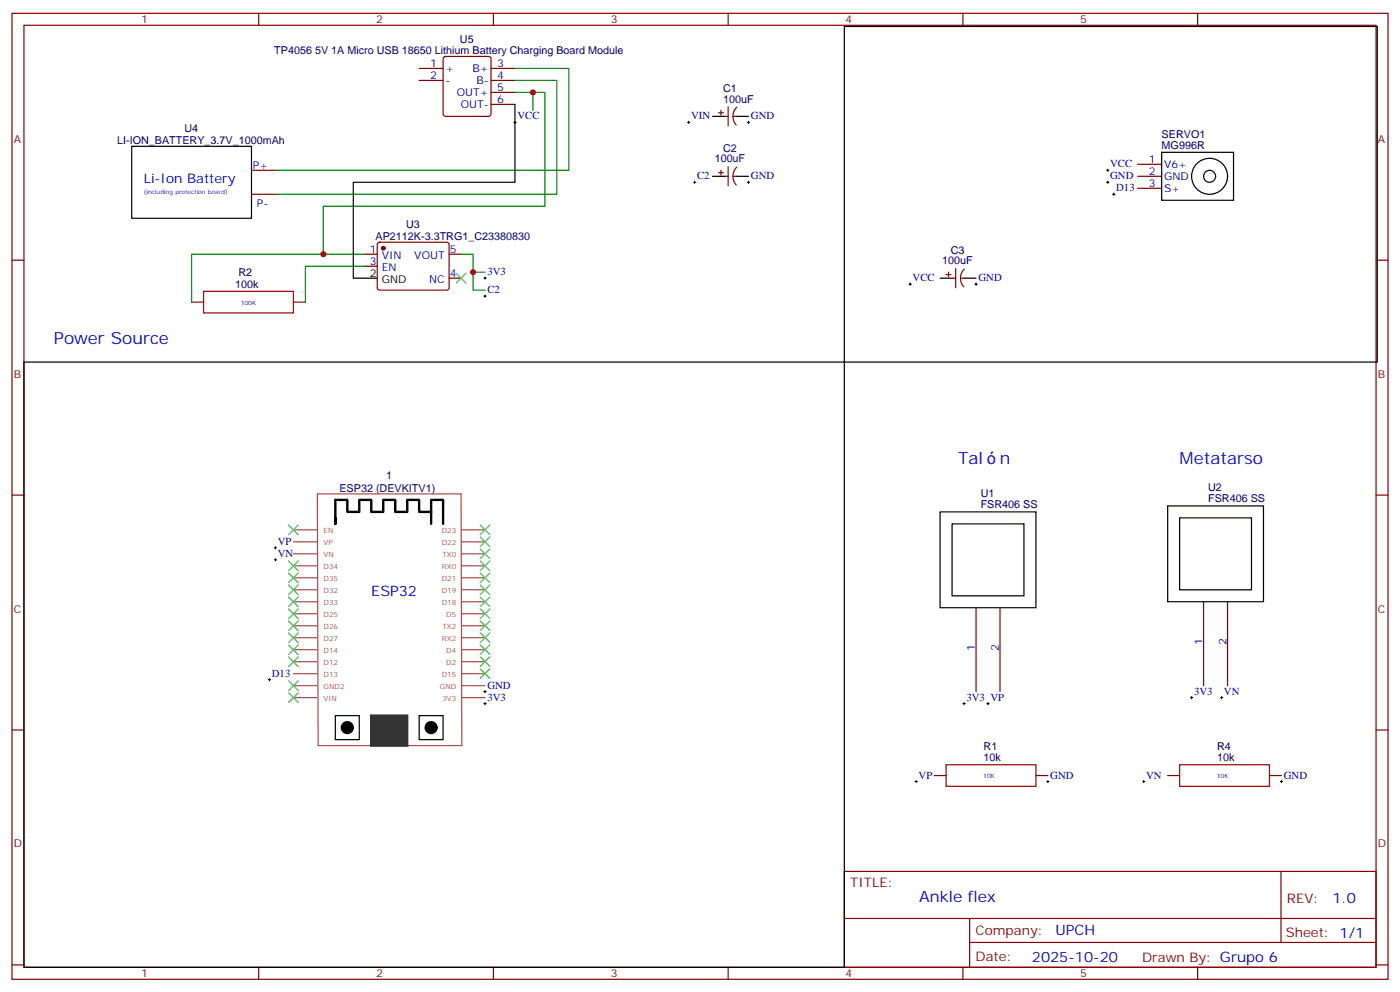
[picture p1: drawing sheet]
<svg xmlns="http://www.w3.org/2000/svg" width="412mm" height="292mm" viewBox="0 0 412 292" stroke-linecap="round" stroke-linejoin="round" font-family="sans-serif">
<g fill="none" stroke="#870000" stroke-width=".35">
<path d="M3.5 3.9h405.4v284.4h-405.4zM7.1 7.4h398.2v277.3h-398.2zM76.2 3.9v3.5M130.8 16.8l.4-.2h12.7l.5 .2 .2 .5v16.2l-.2 .5-.5 .3h-12.7l-.5-.3-.2-.5v-16.2zM145.3 3.9v3.5M214.5 3.9v3.5M283.6 3.9v3.5M352.8 3.9v3.5M123.5 20.1h7M123.5 23.7h7M144.6 20.1h7.1M144.6 23.7h7.1"/>
<path d="M144.6 27.2h7.1M144.6 30.7h7.1M211.7 33.2h1.4M212.4 32.5v1.4M213.4 34.3h1.1M214.5 31.4v5.7M215.9 34.3h1.1M217 31.5a3.8 3.8 0 0 0-.1 5.3M74.1 50.1h7M74.1 57.2h7M211.7 50.8h1.4M212.4 50.1v1.4"/>
<path d="M213.4 51.9h1.1M214.5 49.1v5.6M215.9 51.9h1.1M217 49.2a3.8 3.8 0 0 0-.1 5.2M335.1 48.4h7.1M335.1 51.9h7.1M335.1 55.4h7.1M3.5 76.6h3.6M107.6 74.8h3.5M107.6 78.4h3.5M111.4 71.5l.4-.2 20.1 .1 .4 .6-.1 13-.6 .4-20-.1-.5-.6v-12.7zM132.3 74.8h3.5"/>
<path d="M281.5 79.1v5.6M284.1 79.2a3.8 3.8 0 0 0-.2 5.2M405.3 76.6h3.6M56.4 88.9h3.6M86.4 88.9h3.6M132.3 81.9h3.5M278.7 80.8h1.4M279.4 80.1v1.4M280.5 81.9h1M282.9 81.9h1.1M3.5 145.7h3.6M405.3 145.7h3.6"/>
<path d="M287.5 178.9v24.7M294.6 178.9v24.7M354.5 177.1v24.7M361.6 177.1v24.7M3.5 214.9h3.6M405.3 214.9h3.6M275.2 228.3h3.5M305.2 228.3h3.5M344 228.3h3.5M373.9 228.3h3.6M248.7 256.5h156.6v28.2h-156.6zM377.3 256.5v20.9"/>
<path d="M248.7 270.4h156.5M285.6 277.4h119.6M285.6 270.4v14.1M3.5 284h3.6M76.2 284.7v3.6M145.3 284.7v3.6M214.5 284.7v3.6M283.6 284.7v3.6M352.8 284.7v3.6M405.3 284h3.6"/>
</g>
<g fill="none" stroke="#a64a4a" stroke-width=".35">
<path d="M86.4 159.5h7M86.4 156h7M93.5 145.4h42.3l.2 74.1h-42.3zM135.9 159.5h7M135.9 156h7M86.4 177.1h7M86.4 173.6h7M86.4 170.1h7M86.4 166.5h7M86.4 163h7M135.9 177.1h7M135.9 173.6h7"/>
<path d="M135.9 170.1h7M135.9 166.5h7M135.9 163h7M86.4 198.3h7M86.4 194.8h7M86.4 191.2h7M86.4 187.7h7M86.4 184.2h7M86.4 180.7h7M135.9 198.3h7M135.9 194.8h7M135.9 191.2h7"/>
<path d="M135.9 187.7h7M135.9 184.2h7M135.9 180.7h7M86.4 205.4h7M86.4 201.8h7M135.9 205.4h7M135.9 201.8h7"/>
</g>
<path d="M109.4 210.6h10.5v8.9h-10.5z" fill="#333" stroke="#333" stroke-width=".71"/>
<g fill="none" stroke="#000" stroke-width=".35">
<path d="M248.7 7.8h157v98.8h-157zM151.7 30.7v23h-47.6v28.2h7M209.9 34.3h3.5M217 34.3h3.5M38.8 43.1h35.3v21.1h-35.3zM209.9 51.9h3.5M217 51.9h3.5M342.2 44.8h21.2v14.1h-21.2zM276.9 81.9h3.6M284 81.9h3.5M7.1 106.6h241.6v178.1h-241.6zM276.9 150.7h28.3v28.2h-28.3z"/>
<path d="M280.5 154.2h21.1v21.2h-21.1zM344 148.9h28.2v28.2h-28.2zM347.5 152.4h21.2v21.2h-21.2zM98.8 210.6h7v7.1h-7zM123.5 210.6h7v7.1h-7z"/>
<circle cx="356.3" cy="51.9" r="1.76"/>
<circle cx="356.3" cy="51.9" r="5.3"/>
</g>
<g fill="#000" stroke="#000" stroke-width=".35">
<circle cx="102.3" cy="214.2" r="1.76"/>
<circle cx="127" cy="214.2" r="1.76"/>
</g>
<path d="M98.8 152.4v1.8v-7.1h3.5v3.6h3.5v-3.6h3.6v3.6h3.5v-3.6h3.5v3.6h3.5v-3.6h3.6v3.6h3.5v-3.6h3.5v7.1M127 150.7v3.5" fill="none" stroke="#000" stroke-width=".71"/>
<path d="M60 85.8h26.4v6.3h-26.4zM278.7 225.1h26.5v6.4h-26.5zM347.5 225.1h26.4v6.4h-26.4z" fill="none" stroke="#a10000" stroke-width=".35"/>
<circle cx="112.9" cy="73.1" r=".53" fill="#870000" stroke="#870000" stroke-width=".35"/>
<path d="M151.7 20.1h15.9v30h-86.5M151.7 23.7h12.3v33.5h-82.9M151.7 27.2h8.8v33.5h-65.3v14.1h12.4M157 27.2v5.3M95.2 74.8h-38.8v14.1M107.6 78.4h-17.6v10.5M135.8 74.8h3.5v10.6h3.6M139.3 80.1h3.6" fill="none" stroke="#008700" stroke-width=".35"/>
<g fill="none" stroke="#000" stroke-width=".29">
<path d="M151.3 36h.7M151.7 35.7v.7M202.5 36h.7M202.8 35.7v.7M220.1 36h.7M220.5 35.7v.7M204.3 53.7h.7M204.6 53.3v.7M220.1 53.7h.7M220.5 53.3v.7M326 53.7h.7M326 50.1h.7"/>
<path d="M326.3 49.8v.7M326.3 53.3v.7M327.7 57.2h.7M328.1 56.8v.7M142.5 81.9h.7M142.5 87.2h.7M142.9 81.5v.7M142.9 86.8v.7M267.8 83.6h.7M268.1 83.3v.7M287.2 83.6h.7M287.5 83.3v.7"/>
<path d="M80.8 161.3h.7M80.8 164.8h.7M81.1 160.9v.7M81.1 164.4v.7M79.4 199.7v.7M79 200.1h.7M142.5 207.1h.7M142.5 203.6h.7M142.9 203.2v.7M142.9 206.8v.7M283.6 207.1h.7M284 206.8v.7"/>
<path d="M290.7 207.1h.7M291 206.8v.7M350.7 205.4h.7M351 205v.7M359.5 205.4h.7M359.8 205v.7M269.5 230h.7M269.9 229.7v.7M308.3 230h.7M308.7 229.7v.7M336.5 230h.8M336.9 229.7v.7"/>
<path d="M377.1 230h.7M377.5 229.7v.7"/>
</g>
<g fill="none" stroke="#3c3" stroke-width=".35">
<path d="M134.4 80.5l2.8 2.8M137.2 80.5l-2.8 2.8M85 154.6l2.8 2.8M87.8 154.6l-2.8 2.8M141.5 154.6l2.8 2.8M141.5 158.1l2.8 2.8M144.3 154.6l-2.8 2.8M144.3 158.1l-2.8 2.8M85 179.2l2.8 2.9M85 175.7l2.8 2.8M85 172.2l2.8 2.8M85 168.7l2.8 2.8"/>
<path d="M85 165.1l2.8 2.9M87.8 179.2l-2.8 2.9M87.8 175.7l-2.8 2.8M87.8 172.2l-2.8 2.8M87.8 168.7l-2.8 2.8M87.8 165.1l-2.8 2.9M141.5 161.6l2.8 2.8M141.5 165.1l2.8 2.9M141.5 168.7l2.8 2.8M141.5 172.2l2.8 2.8M141.5 175.7l2.8 2.8M141.5 179.2l2.8 2.9"/>
<path d="M144.3 161.6l-2.8 2.8M144.3 165.1l-2.8 2.9M144.3 168.7l-2.8 2.8M144.3 172.2l-2.8 2.8M144.3 175.7l-2.8 2.8M144.3 179.2l-2.8 2.9M85 186.3l2.8 2.8M85 182.8l2.8 2.8M85 189.8l2.8 2.9M85 193.4l2.8 2.8M87.8 186.3l-2.8 2.8M87.8 182.8l-2.8 2.8"/>
<path d="M87.8 189.8l-2.8 2.9M87.8 193.4l-2.8 2.8M141.5 182.8l2.8 2.8M141.5 186.3l2.8 2.8M141.5 189.8l2.8 2.9M141.5 193.4l2.8 2.8M141.5 196.9l2.8 2.8M144.3 182.8l-2.8 2.8M144.3 186.3l-2.8 2.8M144.3 189.8l-2.8 2.9M144.3 193.4l-2.8 2.8M144.3 196.9l-2.8 2.8"/>
<path d="M85 200.4l2.8 2.8M85 203.9l2.8 2.9M87.8 200.4l-2.8 2.8M87.8 203.9l-2.8 2.9"/>
</g>
<g fill="#c00">
<circle cx="95.3" cy="74.8" r=".88"/>
<circle cx="157" cy="27.2" r=".88"/>
<circle cx="139.3" cy="80.1" r=".88"/>
</g>
<g font-size="4.9" fill="#00f">
<text x="15.9" y="101.3">Power Source</text>
<text x="282.2" y="136.6">Tal</text>
<text x="294.5" y="136.6">n</text>
<text x="347.5" y="136.6">Metatarso</text>
</g>
<text font-size="4.6" fill="#00f" x="270.8" y="265.5">Ankle flex</text>
<g font-size="4.2" fill="#00f">
<text x="109.4" y="175.4">ESP32</text>
<text x="392.5" y="265.8">1.0</text>
<text x="310.9" y="275.3">UPCH</text>
<text x="304" y="283.1">2025-10-20</text>
</g>
<text font-size="3.9" fill="#00f" x="42.3" y="53.8">Li-Ion Battery</text>
<g font-size="3.9" fill="#800">
<text x="250.5" y="261.1">TITLE:</text>
<text x="379.1" y="265.8">REV:</text>
<text x="287.4" y="275.3">Company:</text>
<text x="378.7" y="275.9">Sheet: 1/1</text>
<text x="287.4" y="283">Date:</text>
<text x="336.4" y="283.1">Drawn By: Grupo 6</text>
</g>
<g font-size="3.2" fill="#800">
<text x="41.6" y="6.9">1</text>
<text x="110.8" y="6.9">2</text>
<text x="179.9" y="6.9">3</text>
<text x="249.1" y="6.9">4</text>
<text x="318.2" y="6.9">5</text>
<text x="4.1" y="42">A</text>
<text x="405.9" y="42">A</text>
<text x="4.1" y="111.2">B</text>
<text x="405.9" y="111.2">B</text>
<text x="4.1" y="180.3">C</text>
<text x="405.9" y="180.3">C</text>
<text x="4.1" y="249.4">D</text>
<text x="405.9" y="249.4">D</text>
<text x="41.6" y="287.7">1</text>
<text x="110.8" y="287.7">2</text>
<text x="179.9" y="287.7">3</text>
<text x="249.1" y="287.7">4</text>
<text x="318.2" y="287.7">5</text>
</g>
<g font-size="3.2" fill="#000080">
<text x="80.8" y="16">TP4056 5V 1A Micro USB 18650 Lithium Battery Charging Board Module</text>
<text x="135.5" y="12.5">U5</text>
<text x="213" y="27.1">C1</text>
<text x="213" y="30.4">100uF</text>
<text x="54.3" y="39">U4</text>
<text x="342.2" y="40.5">SERVO1</text>
<text x="34.5" y="42.5">LI-ION_BATTERY_3.7V_1000mAh</text>
<text x="210.5" y="47.8">100uF</text>
<text x="213" y="44.8">C2</text>
<text x="342.2" y="43.8">MG996R</text>
<text x="110.6" y="70.7">AP2112K-3.3TRG1_C23380830</text>
<text x="119.6" y="67">U3</text>
<text x="277.6" y="77.8">100uF</text>
<text x="280.1" y="74.7">C3</text>
<text x="70.2" y="81.3">R2</text>
<text x="69.3" y="84.8">100k</text>
<text x="113.7" y="141.1">1</text>
<text x="100" y="144.7">ESP32 (DEVKITV1)</text>
<text x="288.9" y="149.6">FSR406 SS</text>
<text x="288.9" y="146.4">U1</text>
<text x="355.9" y="147.8">FSR406 SS</text>
<text x="355.9" y="144.6">U2</text>
<text x="289.8" y="220.8">R1</text>
<text x="358.5" y="220.8">R4</text>
<text x="289.8" y="224">10k</text>
<text x="358.5" y="224">10k</text>
</g>
<g font-size="3.2" fill="#00f">
<text x="126.7" y="19.8">1</text>
<text x="126.7" y="23.3">2</text>
<text x="131.2" y="21.2">+</text>
<text x="139.2" y="21.2">B+</text>
<text x="146.4" y="19.8">3</text>
<text x="146.4" y="23.3">4</text>
<text x="131.2" y="24.7">-</text>
<text x="134.6" y="28.3">OUT+</text>
<text x="140.3" y="24.7">B-</text>
<text x="146.4" y="26.8">5</text>
<text x="135.7" y="31.8">OUT-</text>
<text x="146.4" y="30.4">6</text>
<text x="152.4" y="35.1">VCC</text>
<text x="203.6" y="35.1">VIN</text>
<text x="221.2" y="35.1">GND</text>
<text x="74.5" y="49.8">P+</text>
<text x="205.3" y="52.8">C2</text>
<text x="221.2" y="52.8">GND</text>
<text x="327" y="52.8">GND</text>
<text x="327" y="49.2">VCC</text>
<text x="338.4" y="48">1</text>
<text x="338.4" y="51.5">2</text>
<text x="342.9" y="49.4">V6+</text>
<text x="342.9" y="53">GND</text>
<text x="328.8" y="56.3">D13</text>
<text x="338.4" y="55.1">3</text>
<text x="342.9" y="56.5">S+</text>
<text x="75.7" y="61.1">P-</text>
<text x="108.9" y="74.5">1</text>
<text x="108.9" y="78">3</text>
<text x="112.4" y="76.2">VIN</text>
<text x="122" y="76.2">VOUT</text>
<text x="132.5" y="74.5">5</text>
<text x="112.4" y="79.8">EN</text>
<text x="126.4" y="83.3">NC</text>
<text x="132.5" y="81.5">4</text>
<text x="143.6" y="81">3V3</text>
<text x="268.8" y="82.8">VCC</text>
<text x="288.2" y="82.8">GND</text>
<text x="143.6" y="86.3">C2</text>
<text x="81.8" y="160.4">VP</text>
<text x="81.8" y="163.9">VN</text>
<text x="287.2" y="191.5" transform="rotate(-90 287.2 191.5)">1</text>
<text x="294.2" y="191.5" transform="rotate(-90 294.2 191.5)">2</text>
<text x="354.2" y="189.7" transform="rotate(-90 354.2 189.7)">1</text>
<text x="361.2" y="189.7" transform="rotate(-90 361.2 189.7)">2</text>
<text x="80.1" y="199.2">D13</text>
<text x="143.6" y="202.7">GND</text>
<text x="143.6" y="206.2">3V3</text>
<text x="284.7" y="206.2">3V3 VP</text>
<text x="351.7" y="204.5">3V3</text>
<text x="360.5" y="204.5">VN</text>
<text x="270.6" y="229.2">VP</text>
<text x="309.4" y="229.2">GND</text>
<text x="337.6" y="229.2">VN</text>
<text x="378.2" y="229.2">GND</text>
</g>
<g font-size="3.2">
<text x="108.9" y="81.5">2</text>
<text x="112.4" y="83.3">GND</text>
</g>
<g font-size="2.1" fill="#a54b4b">
<text x="95.3" y="160.5">VP</text>
<text x="95.3" y="157">EN</text>
<text x="130.1" y="160.5">D22</text>
<text x="130.1" y="157">D23</text>
<text x="95.3" y="167.6">D34</text>
<text x="95.3" y="164.1">VN</text>
<text x="130.2" y="167.6">RX0</text>
<text x="130.3" y="164.1">TX0</text>
<text x="95.3" y="171.1">D35</text>
<text x="130.1" y="171.1">D21</text>
<text x="95.3" y="178.2">D33</text>
<text x="95.3" y="174.6">D32</text>
<text x="130.1" y="178.2">D18</text>
<text x="130.1" y="174.6">D19</text>
<text x="95.3" y="185.2">D26</text>
<text x="95.3" y="181.7">D25</text>
<text x="130.3" y="185.2">TX2</text>
<text x="131.5" y="181.7">D5</text>
<text x="95.3" y="188.8">D27</text>
<text x="130.2" y="188.8">RX2</text>
<text x="95.3" y="195.8">D12</text>
<text x="95.3" y="192.3">D14</text>
<text x="131.5" y="195.8">D2</text>
<text x="131.5" y="192.3">D4</text>
<text x="95.3" y="202.9">GND2</text>
<text x="95.3" y="199.3">D13</text>
<text x="129.6" y="202.9">GND</text>
<text x="130.1" y="199.3">D15</text>
<text x="95.3" y="206.4">VIN</text>
<text x="130.3" y="206.4">3V3</text>
</g>
<g font-size="1.8" fill="#00f">
<text x="42.3" y="57.2">(including protection board)</text>
<text x="70.9" y="89.6">100K</text>
<text x="289.6" y="229">10K</text>
<text x="358.4" y="229">10K</text>
</g>
</svg>
